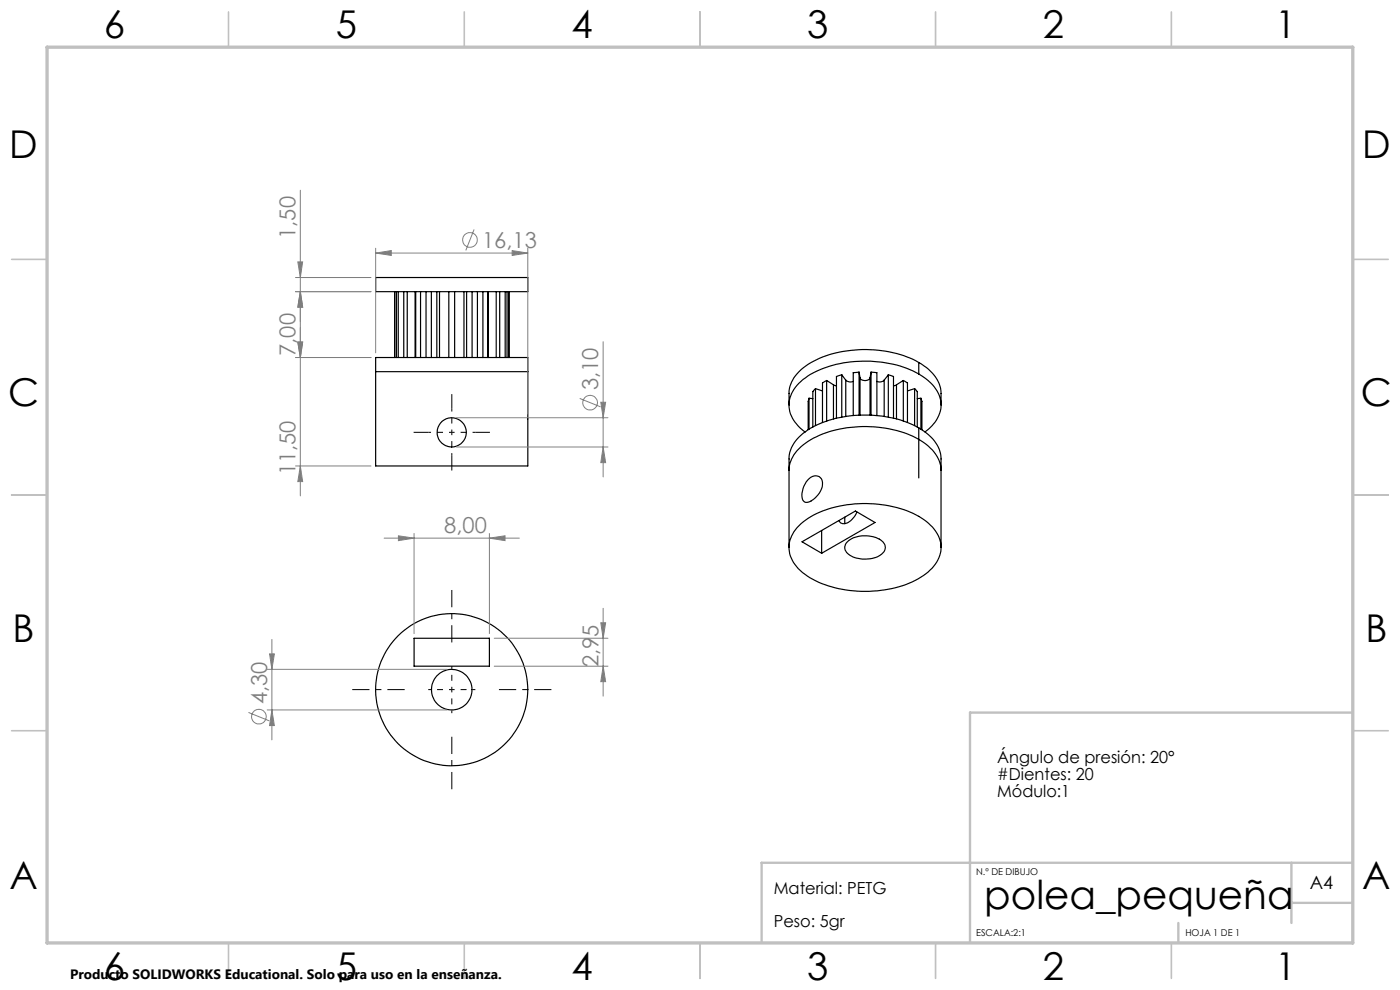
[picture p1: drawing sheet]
<svg xmlns="http://www.w3.org/2000/svg" width="297mm" height="210mm" viewBox="0 0 297 210" stroke-linecap="round" stroke-linejoin="round" font-family="sans-serif">
<g fill="none" stroke="#000" stroke-width=".25">
<path d="M79.7 58.9h32.3v3h-32.3zM79.7 75.8h32.3v23h-32.3zM79.7 78.8h32.3M83.7 61.9v13.9M84.1 61.9v13.9M84.5 61.9v13.9M85.7 61.9v13.9M86.4 61.9v13.9M88.1 61.9v13.9M88.2 61.9v13.9M89.2 61.9v13.9M90.4 61.9v13.9"/>
<path d="M91.5 61.9v13.9M92.7 61.9v13.9M93.2 61.9v13.9M95.2 61.9v13.9M96.4 61.9v13.9M98.4 61.9v13.9M99 61.9v13.9M100.2 61.9v13.9M101.3 61.9v13.9M102.4 61.9v13.9M103.5 61.9v13.9M103.6 61.9v13.9"/>
<path d="M105.3 61.9v13.9M106 61.9v13.9M107.2 61.9v13.9M107.6 61.9v13.9M107.9 61.9v13.9M178.6 79.5l-1.2 .4v8.8M178.6 79.5l.8 1.1M178.6 79.5v9M182.2 78.9l-1.2 .1v9.2M182.2 78.9l.3 1.3M182.2 78.9v9.2M184.8 78.9l1.2 .1v9.2"/>
<path d="M184.8 78.9l-.2 1.3M184.8 78.9v9.2M188.5 79.5l1 .4v8.8M188.5 79.5l-.9 1.1M188.5 79.5v9M194.9 79.3a25.1 25.1 0 0 0-23.5 .5 7.5 7.5 0 0 0-4 6.5 7.5 7.5 0 0 0 3.4 5.3M194.9 79.3a8 8 0 0 1 4.7 6.9 7.6 7.6 0 0 1-3.3 5.4M194.9 76.9a25 25 0 0 0-23 .1 8 8 0 0 0-4.5 6.4v2.5M194.9 76.9a7.9 7.9 0 0 1 4.7 6.6v2.4M194.9 76.9v2.4M167.4 99.8a7.5 7.5 0 0 1 4-6.1 24.7 24.7 0 0 1 18.8-2.4 13.7 13.7 0 0 1 8.6 5.5l.7 1.9 .1 1.1M171.6 84.5l-.2 .7v5.9"/>
<path d="M171.6 84.5l.8 .1M171.6 84.5v6.5M173 82.4l-.6 .7v7.5M173 82.4l1.5 .5M173 82.4v7.9M175.4 80.7l-.9 .5v8.4M175.4 80.7l1.4 .9M175.4 80.7v8.6M176.8 81.6l.6 .2M176.8 81.6v7.3M179.4 80.6a1.51 1.51 0 0 0 1.6 .3M179.4 80.6v7.7"/>
<path d="M182.5 80.2a1.27 1.27 0 0 0 2.1 0M182.5 80.2v7.8M184.6 80.2v7.8M187.6 80.6a1.43 1.43 0 0 1-1.6 .3M187.6 80.6v7.7M190.2 81.6l-.7 .2M190.2 81.6v7.3M191.6 80.7l.9 .5v8.4M191.6 80.7l-1.4 .9M191.6 80.7v8.6M194 82.4l.6 .7v7.5M194 82.4l-1.5 .5"/>
<path d="M194 82.4v7.9M194.9 90.8a25.1 25.1 0 0 0-23.5 .4 7.6 7.6 0 0 0-4 6.2v18.7M194.9 90.8a8 8 0 0 1 4.7 6.6v18.7M194.9 90.8v10.6M195.4 84.5l.2 .7v5.9M195.4 84.5l-.8 .1M195.4 84.5v6.5M169.1 111.9a18.9 18.9 0 0 1 13.1-5.1 22.4 22.4 0 0 1 14.3 3.8 6.7 6.7 0 0 1 3 6.8 9.2 9.2 0 0 1-5.3 5.7 25.2 25.2 0 0 1-22.4-.6 8.2 8.2 0 0 1-4.4-6 6.5 6.5 0 0 1 1.7-4.6zM170.1 114.9l11.4-6.5 4.1 2.4-11.3 6.6zM171.3 101.8a1.66 1.66 0 0 1 1.8-.9 1.66 1.66 0 0 1 1.4 1.4 4.4 4.4 0 0 1-3.5 4.3 1.76 1.76 0 0 1-.7-2.5l.2-1zM174.3 112.5v4.9M179.2 109.7v1.4"/>
<path d="M179.7 115a6.1 6.1 0 0 1 7.6 0 1.81 1.81 0 0 1-.8 2.9 6.2 6.2 0 0 1-6.9-.7 1.58 1.58 0 0 1 .1-2.2zM181.8 108.6a3.5 3.5 0 0 1-3 2.5l-.4-.2-.4-.5M87.8 135.4h16v5.9h-16z"/>
<circle cx="95.8" cy="91.7" r="3.1"/>
<circle cx="95.8" cy="146.3" r="4.3"/>
<circle cx="95.8" cy="146.3" r="16.1"/>
</g>
<g fill="none" stroke="#808080" stroke-width=".21">
<path d="M79.7 52.7v22.2M79.7 53.7h32.3M100.6 48.7l-1.8 4.4M108.7 53.2l3.3 .5-3.3 .5zM112 52.7v35.2"/>
<circle cx="99.7" cy="50.9" r="1.55"/>
</g>
<g fill="none" stroke="#c0c0c0" stroke-width=".35">
<path d="M48.5 2.5v7.5M98.5 2.5v7.5M148.5 2.5v7.5M198.5 2.5v7.5M248.5 2.5v7.5M2.5 55h7.5M287 55h7.5M2.5 105h7.5M287 105h7.5M2.5 155h7.5M287 155h7.5M48.5 200v7.5"/>
<path d="M98.5 200v7.5M148.5 200v7.5M198.5 200v7.5M248.5 200v7.5"/>
</g>
<path d="M287 151.2h-81.2v48.8M250 195.8v4.2M274 183v12.8M274 191.5h13M287 183h-125.4v17" fill="none" stroke="#c0c0c0" stroke-width=".5"/>
<path d="M10 10h277v190h-277z" fill="none" stroke="#c0c0c0" stroke-width=".7"/>
<path d="M108.7 53.2l3.3 .5-3.3 .5z" fill="#808080"/>
<path d="M79.7 53.7l3.3-.5v1z" fill="none" stroke="#808080" stroke-width=".21"/>
<path d="M79.7 53.7l3.3-.5v1z" fill="#808080"/>
<path d="M62.7 75.8h16M62.7 61.9h16M63.2 72.6h1l-.5 3.2zM63.7 61.9v13.9" fill="none" stroke="#808080" stroke-width=".21"/>
<path d="M63.2 72.6h1l-.5 3.2z" fill="#808080"/>
<path d="M63.7 61.9l.5 3.2h-1z" fill="none" stroke="#808080" stroke-width=".21"/>
<path d="M63.7 61.9l.5 3.2h-1z" fill="#808080"/>
<path d="M62.7 58.9h16M63.7 40.3v27.9M62.7 61.9h16M63.7 61.9l.5 3.2h-1z" fill="none" stroke="#808080" stroke-width=".21"/>
<path d="M63.7 61.9l.5 3.2h-1z" fill="#808080"/>
<path d="M63.2 55.6h1l-.5 3.3z" fill="none" stroke="#808080" stroke-width=".21"/>
<path d="M63.2 55.6h1l-.5 3.3z" fill="#808080"/>
<path d="M62.7 75.8h16M63.2 72.6h1l-.5 3.2zM63.7 69.5v35.7M62.7 98.8h16" fill="none" stroke="#808080" stroke-width=".21"/>
<path d="M63.2 72.6h1l-.5 3.2z" fill="#808080"/>
<path d="M63.7 98.8l.5 3.4h-1z" fill="none" stroke="#808080" stroke-width=".21"/>
<path d="M63.7 98.8l.5 3.4h-1z" fill="#808080"/>
<g fill="none" stroke="#808080" stroke-width=".21">
<path d="M128 72.5v28.7M96.8 88.6h32.2M96.8 94.8h32.2M123 84.5l4.4 1.8M127.5 85.3h1l-.5 3.3z"/>
<circle cx="125.2" cy="85.4" r="1.55"/>
</g>
<path d="M127.5 85.3h1l-.5 3.3z" fill="#808080"/>
<path d="M128 94.8l.5 3.3h-1z" fill="none" stroke="#808080" stroke-width=".21"/>
<path d="M128 94.8l.5 3.3h-1z" fill="#808080"/>
<path d="M81.5 114.2h28.7M84.5 113.7l3.3 .5-3.3 .5zM87.8 113.2v21.2M103.8 113.2v21.2" fill="none" stroke="#808080" stroke-width=".21"/>
<path d="M95.8 91.7v-5M95.8 91.7h-5M95.8 91.7v5M95.8 91.7h5" fill="none" stroke="#000" stroke-width=".21" stroke-dasharray="15.2 1.3 1.3 1.3" stroke-dashoffset="14.6" stroke-linecap="butt"/>
<path d="M90.8 91.7h-3.1M95.8 86.7v-3.1M95.8 96.7v3.1M100.8 91.7h3.1" fill="none" stroke="#000" stroke-width=".21" stroke-dasharray="15.2 1.3 1.3 1.3" stroke-linecap="butt"/>
<path d="M84.5 113.7l3.3 .5-3.3 .5z" fill="#808080"/>
<path d="M103.8 114.2l3.3-.5v1z" fill="none" stroke="#808080" stroke-width=".21"/>
<path d="M103.8 114.2l3.3-.5v1z" fill="#808080"/>
<path d="M104.8 135.4h24.2M128 129v18.7M104.8 141.3h24.2M128 141.3l.5 3.3h-1z" fill="none" stroke="#808080" stroke-width=".21"/>
<path d="M128 141.3l.5 3.3h-1z" fill="#808080"/>
<path d="M127.5 132.1h1l-.5 3.3z" fill="none" stroke="#808080" stroke-width=".21"/>
<path d="M127.5 132.1h1l-.5 3.3z" fill="#808080"/>
<g fill="none" stroke="#808080" stroke-width=".21">
<path d="M57.2 138.7h1l-.5 3.3zM57.7 135.6v21.3M52.7 151.1l4.4 1.8M56.7 142h38.1M56.7 150.6h38.1"/>
<circle cx="54.9" cy="152" r="1.55"/>
</g>
<path d="M57.2 138.7h1l-.5 3.3z" fill="#808080"/>
<path d="M57.7 150.6l.5 3.3h-1z" fill="none" stroke="#808080" stroke-width=".21"/>
<path d="M57.7 150.6l.5 3.3h-1z" fill="#808080"/>
<path d="M95.8 146.3v-5M95.8 146.3h-5M95.8 146.3v5M95.8 146.3h5" fill="none" stroke="#000" stroke-width=".21" stroke-dasharray="15.2 1.3 1.3 1.3" stroke-dashoffset="14.6" stroke-linecap="butt"/>
<path d="M95.8 136.3v-11.2M85.8 146.3h-11.1M95.8 156.3v11.1M105.8 146.3h11.2" fill="none" stroke="#000" stroke-width=".21" stroke-dasharray="15.2 1.3 1.3 1.3" stroke-dashoffset="11.6" stroke-linecap="butt"/>
<text font-size="8.5" x="208.8" y="192.7">polea_pequeña</text>
<g font-size="8.1">
<text x="22" y="8">6</text>
<text x="71.2" y="8">5</text>
<text x="121.2" y="8">4</text>
<text x="171.2" y="8">3</text>
<text x="221.2" y="8">2</text>
<text x="270.5" y="8">1</text>
<text x="2" y="33.6">D</text>
<text x="289" y="33.6">D</text>
<text x="1.7" y="86.1">C</text>
<text x="288.7" y="86.1">C</text>
<text x="2.7" y="136.1">B</text>
<text x="289.7" y="136.1">B</text>
<text x="2" y="188.6">A</text>
<text x="289" y="188.6">A</text>
<text x="22" y="208">6</text>
<text x="71.2" y="208">5</text>
<text x="121.2" y="208">4</text>
<text x="171.2" y="208">3</text>
<text x="221.2" y="208">2</text>
<text x="270.5" y="208">1</text>
</g>
<g font-size="4.7" fill="#808080">
<text x="62.7" y="50.7" transform="rotate(-90 62.7 50.7)">1,50</text>
<text x="102.3" y="52.6">16,13</text>
<text x="62.7" y="75.5" transform="rotate(-90 62.7 75.5)">7,00</text>
<text x="126.9" y="82.8" transform="rotate(-90 126.9 82.8)">3,10</text>
<text x="62.7" y="100.8" transform="rotate(-90 62.7 100.8)">11,50</text>
<text x="94.3" y="113.1">8,00</text>
<text x="127" y="141.6" transform="rotate(-90 127 141.6)">2,95</text>
<text x="56.6" y="149.4" transform="rotate(-90 56.6 149.4)">4,30</text>
</g>
<text font-size="3.9" x="277.9" y="188.5">A4</text>
<g font-size="3.5">
<text x="211.5" y="161.9">Ángulo de presión: 20°</text>
<text x="211.5" y="165.4">#Dientes: 20</text>
<text x="211.5" y="169">Módulo:1</text>
<text x="164.1" y="189.6">Material: PETG</text>
<text x="164.1" y="196.6">Peso: 5gr</text>
</g>
<text font-size="2.9" x="14.9" y="207.6">Producto SOLIDWORKS Educational. Solo para uso en la enseñanza.</text>
<g font-size="2">
<text x="207.1" y="185.5">N.º DE DIBUJO</text>
<text x="207.1" y="198.6">ESCALA:2:1</text>
<text x="251.5" y="198.6">HOJA 1 DE 1</text>
</g>
</svg>
